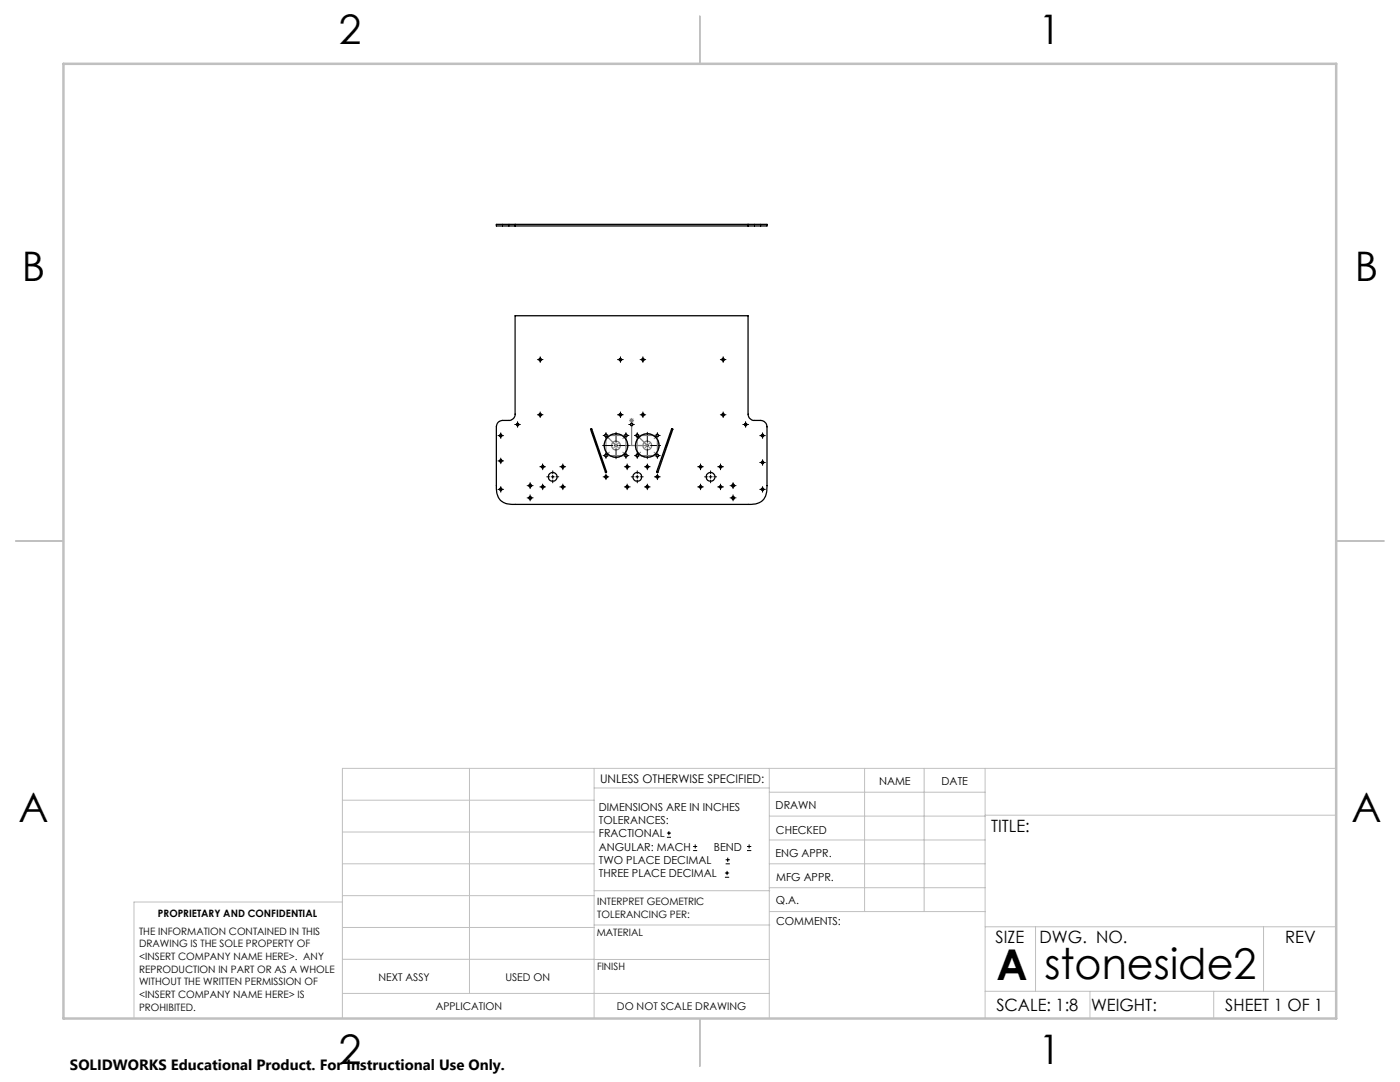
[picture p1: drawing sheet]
<svg xmlns="http://www.w3.org/2000/svg" width="279mm" height="216mm" viewBox="0 0 279 216" stroke-linecap="round" stroke-linejoin="round" font-family="sans-serif">
<g fill="none" stroke="#000" stroke-width=".2">
<path d="M107.2 71.8h1.2M107.8 71.2v1.1M123.2 71.8h1.2M123.8 71.2v1.1M127.7 71.8h1.2M128.3 71.2v1.1M143.8 71.8h1.1M144.3 71.2v1.1M99.4 86.9h1.1M99.4 97.6h1.1M99.4 92h1.1M99.9 86.4v1.1"/>
<path d="M99.9 91.4v1.1M99.9 97.1v1.1M102.7 84.7h1.2M103.3 84.1v1.2M105.2 96.9h1.2M105.2 99.3h1.2M105.8 96.3v1.2M105.8 98.7v1.2M107.2 82.8h1.2M107.7 97.2h1.2M107.7 93.1h1.2M107.8 82.2v1.1"/>
<path d="M108.3 92.6v1.1M108.3 96.6v1.1M109.1 95.1h.6M110 95.1h.6M110.3 93.9v.6M110.3 94.8v.7M110.3 95.8v.5M110.9 95.1h.6M111.7 97.2h1.2M111.7 93.1h1.2M112.3 92.6v1.1M112.3 96.6v1.1"/>
<path d="M120.3 88.9h2M120.4 95.1h1.1M120.4 86.9h1.1M120.4 90.9h1.1M120.9 86.3v1.2M120.9 90.3v1.2M120.9 94.6v1.1M122.6 88.9h.7M122.9 86.3v2M122.9 88.6v.6M122.9 89.5v2M123.2 82.8h1.2"/>
<path d="M123.6 88.9h2M123.8 82.2v1.1M124.4 86.9h1.1M124.4 90.9h1.1M124.6 97.2h1.2M124.6 93.1h1.2M124.9 86.3v1.2M124.9 90.3v1.2M125.2 92.6v1.1M125.2 96.6v1.1M125.5 84.7h1.1M126 95.1h.5"/>
<path d="M126 84.1v1.2M126.5 88.9h2.1M126.6 86.9h1.1M126.6 90.9h1.1M126.9 95.1h.6M127.2 86.3v1.2M127.2 90.3v1.2M127.2 93.9v.6M127.2 94.8v.7M127.2 95.8v.5M127.7 82.8h1.2M127.8 95.1h.6"/>
<path d="M128.3 82.2v1.1M128.6 97.2h1.2M128.6 93.1h1.2M128.9 88.9h.6M129.2 86.3v2M129.2 88.6v.6M129.2 89.5v2M129.2 92.6v1.1M129.2 96.6v1.1M129.8 88.9h2M130.6 95.1h1.2M130.6 86.9h1.2"/>
<path d="M130.6 90.9h1.2M131.2 86.3v1.2M131.2 90.3v1.2M131.2 94.6v1.1M139.2 97.2h1.2M139.2 93.1h1.2M139.8 92.6v1.1M139.8 96.6v1.1M140.6 95.1h.6M141.5 95.1h.6M141.8 93.9v.6M141.8 94.8v.7"/>
<path d="M141.8 95.8v.5M142.5 95.1h.5M143.2 97.2h1.2M143.2 93.1h1.2M143.8 82.8h1.1M143.8 92.6v1.1M143.8 96.6v1.1M144.3 82.2v1.1M145.7 96.9h1.2M145.7 99.3h1.2M146.3 96.3v1.2M146.3 98.7v1.2"/>
<path d="M148.2 84.7h1.2M148.8 84.1v1.2M151.6 86.9h1.2M151.6 97.6h1.2M151.6 92.3h1.2M152.2 86.4v1.1M152.2 91.7v1.2M152.2 97.1v1.1M133.1 167.1h.8M133.1 166.2h.8M133.5 165.8v.9M138.3 169.7h.8"/>
<path d="M138.3 168.9h.8M138.7 168.5v.8M144.7 175h.8M144.7 174.2h.8M144.8 172.4h.9M144.8 171.6h.9M145.1 173.8v.8M145.2 171.1v.9M149.1 169.7h.8M149.1 168.9h.8M149.5 168.5v.8"/>
</g>
<path d="M120.9 86.9v4M122.9 88.9h3.1M125.6 83.9h.9M125.7 83.5l.7 .7M126 83.4v1M126.4 83.5l-.7 .7M127.2 86.9v4" fill="none" stroke="#808080" stroke-width=".2"/>
<g fill="none" stroke="#808080" stroke-width=".25">
<path d="M122.9 88.9l-2-2h4v4h-4M126 83.9v5h3.2l-2-2h4v4h-4"/>
<circle cx="120.9" cy="86.9" r=".26"/>
<circle cx="120.9" cy="90.9" r=".26"/>
<circle cx="122.9" cy="88.9" r=".88"/>
<circle cx="122.9" cy="88.9" r="2.34"/>
<circle cx="124.9" cy="86.9" r=".24"/>
<circle cx="124.9" cy="90.9" r=".25"/>
<circle cx="127.2" cy="86.9" r=".26"/>
<circle cx="127.2" cy="90.9" r=".26"/>
<circle cx="129.2" cy="88.9" r="2.34"/>
<circle cx="129.2" cy="88.9" r=".88"/>
<circle cx="131.2" cy="86.9" r=".24"/>
<circle cx="131.2" cy="90.9" r=".25"/>
</g>
<g fill="none" stroke="#c0c0c0" stroke-width=".2">
<path d="M68.3 159.7h50.3M93.7 153.3v44.9M118.6 153.3v49.9M118.6 157.2h34.9M153.5 153.3v49.9M153.5 158.1h43.1M172.5 153.3v28.6M184.4 153.3v28.6M196.6 153.3v49.9M266.7 153.3h-198.4v49.9M68.3 178.7h50.3M68.3 172.4h50.3"/>
<path d="M68.3 166h50.3M68.3 180h-41.6v23.2M118.6 177.7h35M153.5 167.6h43.1M153.5 162.8h43.1M153.5 172.4h43.1M153.5 177.1h43.1M196.6 162.7h70.1M68.3 198.2h85.2M68.3 191.4l85.2 .1M68.3 185.1h50.3M118.6 184.6h35"/>
<path d="M153.6 181.9h43M196.6 197.8h70.1M196.6 184.9h70.1M206.7 184.9v12.9M217.5 197.8v5.4M242.2 197.8v5.4M252.2 184.9v12.9"/>
</g>
<path d="M139.7 3.2v9.5M3.1 107.9h9.6M266.7 107.9h9.5M139.7 203.2v9.6" fill="none" stroke="#c0c0c0" stroke-width=".25"/>
<path d="M12.7 12.7h254v190.5h-254z" fill="none" stroke="#c0c0c0" stroke-width=".5"/>
<path d="M125 90.9l-4-4M125 86.9l-4 4M131.2 90.9l-4-4M131.2 86.9l-4 4" fill="none" stroke="#808080" stroke-width=".2" stroke-dasharray="15.2 1.3 1.3 1.3" stroke-dashoffset="14.3"/>
<g fill="none" stroke="#000" stroke-width=".25">
<path d="M102.8 44.8h-3.7v.3h3.7M102.8 44.8v.3M102.8 44.8h46.5M102.8 45.1h46.5M149.3 44.8h3.8v.3h-3.8M149.3 44.8v.3M102.8 63h46.5v19.7a1.26 1.26 0 0 0 1.3 1.2h1.2a1.33 1.33 0 0 1 1.3 1.3v11.7a3.3 3.3 0 0 1-1.8 3.5l-1.4 .2h-47.4a2.98 2.98 0 0 1-3.4-3.4v-12a1.26 1.26 0 0 1 1.2-1.3h1.3a1.21 1.21 0 0 0 1.2-1.2zM117.9 85.5l.2 .1 3 8.6-.1 .1h-.2zM134.1 85.5l.2 .2-3 8.5-.2 .1v-.2z"/>
<circle cx="107.8" cy="71.8" r=".25"/>
<circle cx="123.8" cy="71.8" r=".25"/>
<circle cx="128.3" cy="71.8" r=".25"/>
<circle cx="144.3" cy="71.8" r=".25"/>
<circle cx="99.9" cy="86.9" r=".24"/>
<circle cx="99.9" cy="97.6" r=".24"/>
<circle cx="99.9" cy="92" r=".25"/>
<circle cx="103.3" cy="84.7" r=".25"/>
<circle cx="105.8" cy="99.3" r=".28"/>
<circle cx="105.8" cy="96.9" r=".28"/>
<circle cx="107.8" cy="82.8" r=".25"/>
<circle cx="108.3" cy="93.1" r=".25"/>
<circle cx="108.3" cy="97.2" r=".25"/>
<circle cx="110.3" cy="95.1" r=".89"/>
<circle cx="112.3" cy="93.1" r=".25"/>
<circle cx="112.3" cy="97.2" r=".25"/>
<circle cx="120.9" cy="90.9" r=".25"/>
<circle cx="120.9" cy="95.2" r=".25"/>
<circle cx="120.9" cy="86.9" r=".25"/>
<circle cx="122.9" cy="88.9" r="2.34"/>
<circle cx="123.8" cy="82.8" r=".25"/>
<circle cx="124.9" cy="90.9" r=".25"/>
<circle cx="124.9" cy="86.9" r=".25"/>
<circle cx="125.2" cy="93.1" r=".25"/>
<circle cx="125.2" cy="97.2" r=".25"/>
<circle cx="126.1" cy="84.7" r=".25"/>
<circle cx="127.2" cy="90.9" r=".25"/>
<circle cx="127.2" cy="86.9" r=".25"/>
<circle cx="127.2" cy="95.1" r=".89"/>
<circle cx="128.3" cy="82.8" r=".25"/>
<circle cx="129.2" cy="88.9" r="2.34"/>
<circle cx="129.2" cy="93.1" r=".25"/>
<circle cx="129.2" cy="97.2" r=".25"/>
<circle cx="131.2" cy="90.9" r=".24"/>
<circle cx="131.2" cy="95.1" r=".25"/>
<circle cx="131.2" cy="86.9" r=".25"/>
<circle cx="139.8" cy="93.1" r=".25"/>
<circle cx="139.8" cy="97.2" r=".25"/>
<circle cx="141.8" cy="95.1" r=".89"/>
<circle cx="143.8" cy="93.1" r=".25"/>
<circle cx="143.8" cy="97.2" r=".25"/>
<circle cx="144.3" cy="82.8" r=".25"/>
<circle cx="146.3" cy="99.3" r=".28"/>
<circle cx="146.3" cy="96.9" r=".28"/>
<circle cx="148.8" cy="84.7" r=".25"/>
<circle cx="152.2" cy="86.9" r=".24"/>
<circle cx="152.2" cy="97.6" r=".24"/>
<circle cx="152.2" cy="92.3" r=".24"/>
</g>
<g font-size="8.5">
<text x="198.9" y="195.5">A</text>
<text x="208.4" y="195.4">stoneside2</text>
</g>
<g font-size="8.1">
<text x="67.6" y="8.9">2</text>
<text x="207.3" y="8.9">1</text>
<text x="4.4" y="56.2">B</text>
<text x="270.4" y="56.2">B</text>
<text x="3.7" y="164.1">A</text>
<text x="269.7" y="164.1">A</text>
<text x="67.6" y="212.4">2</text>
<text x="207.3" y="212.4">1</text>
</g>
<g font-size="3.4">
<text x="197.8" y="166">TITLE:</text>
<text x="198.7" y="188.1">SIZE</text>
<text x="207.5" y="188.1">DWG. NO.</text>
<text x="256.5" y="188.2">REV</text>
<text x="198.8" y="201.7">SCALE: 1:8</text>
<text x="217.7" y="201.8">WEIGHT:</text>
<text x="244.5" y="201.7">SHEET 1 OF 1</text>
</g>
<text font-size="3" x="14" y="213.5">SOLIDWORKS Educational Product. For Instructional Use Only.</text>
<text font-size="2.4" x="119.8" y="156.2">UNLESS OTHERWISE SPECIFIED:</text>
<g font-size="2.2">
<text x="119.5" y="161.8">DIMENSIONS ARE IN INCHES</text>
<text x="154.8" y="161.4">DRAWN</text>
<text x="175.4" y="156.6">NAME</text>
<text x="187.9" y="156.7">DATE</text>
<text x="119.5" y="164.4">TOLERANCES:</text>
<text x="119.5" y="167.1">FRACTIONAL</text>
<text x="154.9" y="166.3">CHECKED</text>
<text x="119.5" y="169.7">ANGULAR: MACH</text>
<text x="119.5" y="172.4">TWO PLACE DECIMAL</text>
<text x="142.5" y="169.7">BEND</text>
<text x="154.8" y="171">ENG APPR.</text>
<text x="119.5" y="175">THREE PLACE DECIMAL</text>
<text x="154.9" y="175.7">MFG APPR.</text>
<text x="154.9" y="180.4">Q.A.</text>
<text x="154.9" y="184.6">COMMENTS:</text>
</g>
<g font-size="2.1">
<text x="75.5" y="195.7">NEXT ASSY</text>
<text x="100.9" y="195.7">USED ON</text>
<text x="86.9" y="201.5">APPLICATION</text>
<text x="123.1" y="201.6">DO NOT SCALE DRAWING</text>
</g>
<g font-size="2">
<text x="31.5" y="182.9">PROPRIETARY AND CONFIDENTIAL</text>
<text x="119.2" y="180.6">INTERPRET GEOMETRIC</text>
<text x="119.2" y="183.1">TOLERANCING PER:</text>
<text x="27.8" y="186.5">THE INFORMATION CONTAINED IN THIS</text>
<text x="27.8" y="189">DRAWING IS THE SOLE PROPERTY OF</text>
<text x="27.8" y="191.6">&lt;INSERT COMPANY NAME HERE&gt;. ANY</text>
<text x="119.1" y="186.7">MATERIAL</text>
<text x="27.8" y="194.1">REPRODUCTION IN PART OR AS A WHOLE</text>
<text x="27.8" y="196.6">WITHOUT THE WRITTEN PERMISSION OF</text>
<text x="119.1" y="193.5">FINISH</text>
<text x="27.8" y="199.1">&lt;INSERT COMPANY NAME HERE&gt; IS</text>
<text x="27.8" y="201.7">PROHIBITED.</text>
</g>
</svg>
